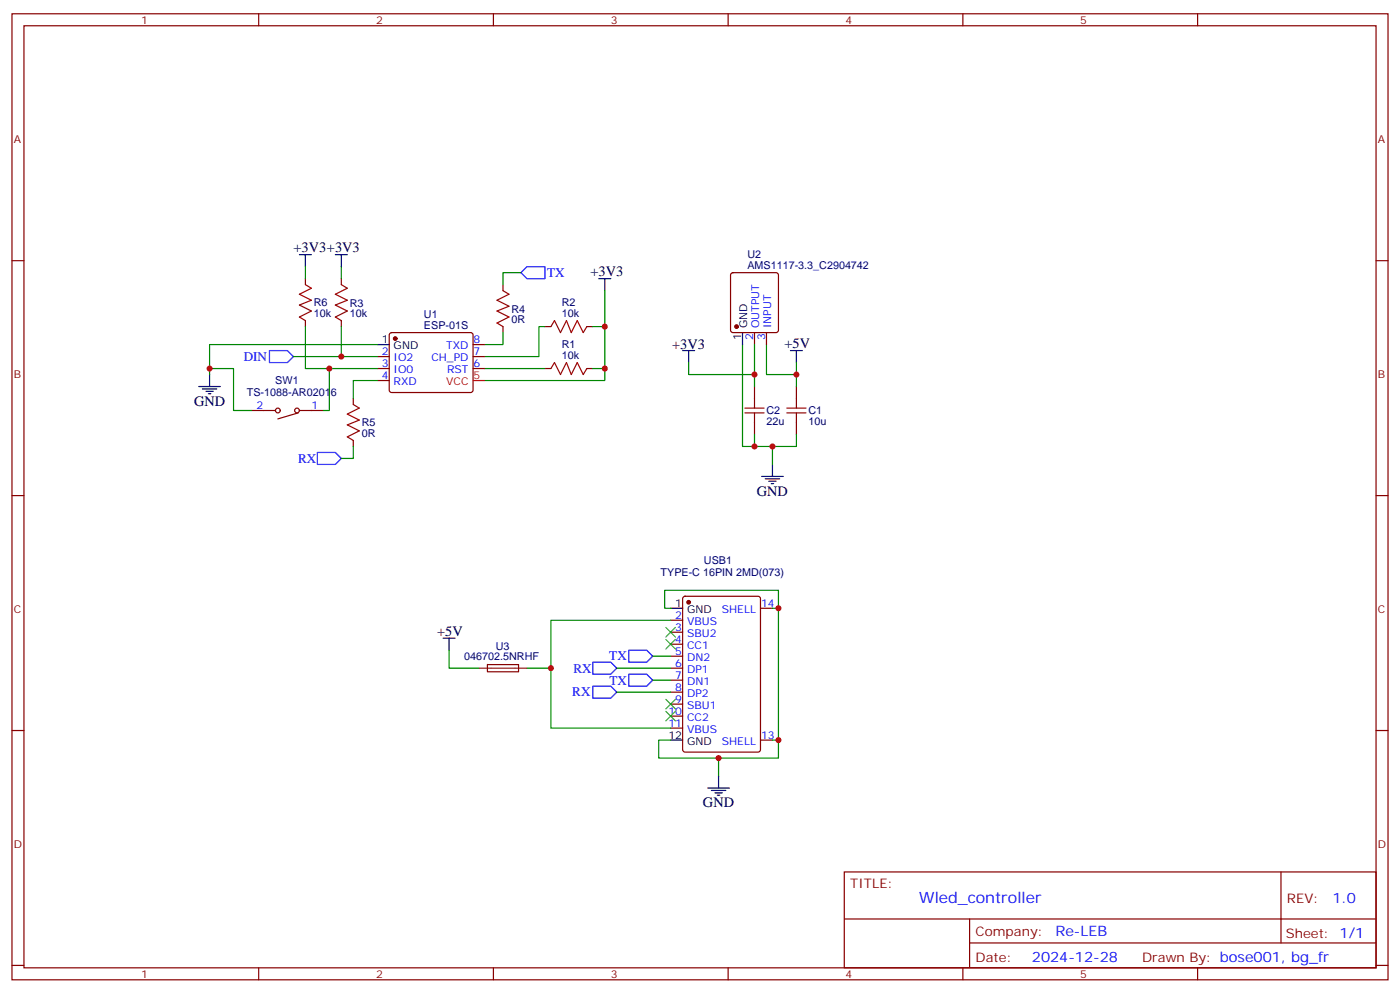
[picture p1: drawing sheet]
<svg xmlns="http://www.w3.org/2000/svg" width="412mm" height="292mm" viewBox="0 0 412 292" stroke-linecap="round" stroke-linejoin="round" font-family="sans-serif">
<g fill="none" stroke="#870000" stroke-width=".35">
<path d="M3.5 4.1h405.4v284.3h-405.4zM7.1 7.6h398.2v277.3h-398.2zM76.2 4.1v3.5M145.3 4.1v3.5M214.5 4.1v3.5M283.6 4.1v3.5M352.8 4.1v3.5M3.5 76.7h3.6M405.3 76.7h3.6M90 82v1.8M90 94.4v1.7M100.5 82v1.8"/>
<path d="M100.5 94.4v1.7M114.9 98.1l.5-.2h23.2l.5 .2 .2 .5v16.5l-.7 .4h-23.5l-.4-.7v-16.2zM148.2 83.8v1.7M148.2 96.1v1.8M160.5 96.1h1.8M172.9 96.1h1.7M215.4 80.5l.5-.2h12.7l.5 .2 .2 .5v16.2l-.2 .5-.5 .2h-12.7l-.5-.2-.2-.5v-16.2zM222.2 97.9v3.5M225.8 97.9v3.5M104.1 117.3v1.8M111.1 105h3.6M111.1 108.5h3.6"/>
<path d="M111.1 112h3.6M139.3 105h3.6M139.3 108.5h3.6M139.3 101.4h3.6M160.5 108.5h1.8M172.9 108.5h1.7M222.2 113.8v3.5M234.6 113.8v3.5M74.1 120.8h7M87.8 121.5l-6 1.8M88.2 120.8h7M104.1 129.6v1.8"/>
<path d="M222.2 124.4v3.5M234.6 124.4v3.5M3.5 145.9h3.6M405.3 145.9h3.6M201.3 175.7l.5-.2h21.5l.7 .4v44.8l-.4 .6-21.8 .1-.7-.5v-44.7zM224 179h3.5M143.6 195.6h9.1l.1 2.1h-9.2zM197.6 182.6h3.5M197.6 186.1h3.5M197.6 189.6h3.5M197.6 193.1h3.5M197.6 196.7h3.5"/>
<path d="M3.5 215h3.6M197.6 200.2h3.5M197.6 203.7h3.5M197.6 207.3h3.5M197.6 210.8h3.5M197.6 214.3h3.5M224 217.8h3.5M405.3 215h3.6M248.7 256.6h156.6v28.3h-156.6zM377.3 256.7v20.8M248.7 270.5h156.5M285.6 277.5h119.6"/>
<path d="M285.6 270.5v14.1M3.5 284.2h3.6M76.2 284.9v3.5M145.3 284.9v3.5M214.5 284.9v3.5M283.6 284.9v3.5M352.8 284.9v3.5M405.3 284.2h3.6"/>
<circle cx="81.8" cy="120.8" r=".71"/>
<circle cx="87.5" cy="120.8" r=".71"/>
</g>
<g fill="#870000" stroke="#870000" stroke-width=".35">
<circle cx="116.4" cy="99.7" r=".53"/>
<circle cx="217" cy="96.1" r=".53"/>
<circle cx="202.8" cy="177.3" r=".53"/>
</g>
<g fill="none" stroke="#000" stroke-width=".35">
<path d="M88.2 75h3.5M90 75v3.5M98.8 75h3.5M100.5 75v3.5M176.4 82h3.5M178.2 82v3.5M218.7 97.9v3.5M58.6 113.8h6.3M59.6 114.5h4.3M60.7 115.2h2.1M61.4 115.9h.7M61.7 110.2v3.6"/>
<path d="M111.1 101.4h3.6M201.1 103.2h3.5M202.8 103.2v3.5M232.8 103.2h3.6M234.6 103.2v3.5M227.5 136.7v3.5M224.4 140.2h6.3M225.4 140.9h4.3M226.5 141.6h2.1M227.2 142.3h.7M197.6 179h3.5M130.5 187.9h3.6"/>
<path d="M132.3 187.9v3.5M197.6 217.8h3.5M208.5 232h6.3M209.5 232.7h4.3M210.6 233.4h2.1M211.3 234.1h.7M211.7 228.4v3.6"/>
</g>
<path d="M139.3 112h3.6" fill="none" stroke="#f00" stroke-width=".35"/>
<g fill="none" stroke="#a10000" stroke-width=".35">
<path d="M90 83.8l1.7 1-3.5 1.8 3.5 1.8-3.5 1.4 3.5 1.7-3.5 1.8 1.8 1.1M100.5 83.8l1.8 1-3.5 1.8 3.5 1.8-3.5 1.4 3.5 1.7-3.5 1.8 1.7 1.1M148.2 85.5l1.7 1.1-3.5 1.8 3.5 1.7-3.5 1.4 3.5 1.8-3.5 1.8 1.8 1M162.3 96.1l1-1.7 1.8 3.5 1.8-3.5 1.4 3.5 1.7-3.5 1.8 3.5 1.1-1.8M104.1 119.1l1.7 1-3.5 1.8 3.5 1.7-3.5 1.5 3.5 1.7-3.5 1.8 1.8 1M162.3 108.5l1-1.8 1.8 3.5 1.8-3.5 1.4 3.5 1.7-3.5 1.8 3.5 1.1-1.7M222.2 117.3v2.8M234.6 117.3v2.8M219.4 121.5h5.7M219.4 120.1h5.7M222.2 121.5v2.9M231.8 121.5h5.6"/>
<path d="M231.8 120.1h5.6M234.6 121.5v2.9"/>
</g>
<g fill="none" stroke="#008700" stroke-width=".35">
<path d="M90 78.5v3.5M100.5 78.5v3.5M90 96.1v12.4h7M100.5 96.1v8.9M148.2 97.9v3.5h-5.3M153.5 80.3h-5.3v3.5M160.5 96.1h-1.8v8.9h-15.8M174.6 96.1h3.6M178.2 85.5v26.5h-35.3M61.7 108.5h7.1v12.3h5.3M86.4 105h24.7M111.1 101.4h-49.4v8.8"/>
<path d="M111.1 112h-7v5.3M111.1 108.5h-14.1v12.3h-1.8M142.9 108.5h17.6M174.6 108.5h3.6M218.7 101.4v30h8.8v5.3M222.2 101.4v8.8h-19.4v-3.5M222.2 110.2v3.6M225.8 101.4v8.8h8.8v-3.5M234.6 110.2v3.6M104.1 131.4v3.5h-3.6M222.2 127.9v3.5M234.6 127.9v3.5h-7.1"/>
<path d="M197.6 179h-1.8v-5.3h33.5v5.3h-1.8M229.3 179v38.8M132.3 191.4v5.3h8.8M155.2 196.7h7.1M181.7 196.7h15.9M192.3 193.1h5.3M197.6 182.6h-35.3v31.7h35.3M181.7 203.7h15.9M192.3 200.2h5.3M197.6 217.8h-3.6v5.3h35.3v-5.3h-1.8M211.7 223.1v5.3"/>
</g>
<path d="M153.5 80.3l1.7-1.8h5.3v3.5h-5.3zM79.4 103.2h5.3l1.7 1.8-1.7 1.7h-5.3zM93.5 133.2h5.3l1.7 1.7-1.7 1.8h-5.3zM174.6 194.9h5.3l1.8 1.8-1.8 1.7h-5.3zM185.2 198.4h5.3l1.8 1.8-1.8 1.8h-5.3zM185.2 191.4h5.3l1.8 1.7-1.8 1.8h-5.3zM174.6 202h5.3l1.8 1.7-1.8 1.8h-5.3z" fill="none" stroke="#00f" stroke-width=".35"/>
<path d="M141.1 196.7h14.1" fill="none" stroke="#8c2424" stroke-width=".35"/>
<path d="M196.1 184.7l2.9 2.8M196.1 188.2l2.9 2.8M199 184.7l-2.9 2.8M199 188.2l-2.9 2.8M196.1 205.8l2.9 2.9M196.1 209.4l2.9 2.8M199 205.8l-2.9 2.9M199 209.4l-2.9 2.8" fill="none" stroke="#3c3" stroke-width=".35"/>
<g fill="#c00">
<circle cx="178.2" cy="96.1" r=".88"/>
<circle cx="178.2" cy="108.5" r=".88"/>
<circle cx="100.5" cy="105" r=".88"/>
<circle cx="234.6" cy="110.2" r=".88"/>
<circle cx="222.3" cy="131.4" r=".88"/>
<circle cx="227.5" cy="131.4" r=".88"/>
<circle cx="222.3" cy="110.2" r=".88"/>
<circle cx="61.7" cy="108.5" r=".88"/>
<circle cx="211.7" cy="223.1" r=".88"/>
<circle cx="229.3" cy="179" r=".88"/>
<circle cx="229.3" cy="217.8" r=".88"/>
<circle cx="162.3" cy="196.7" r=".88"/>
<circle cx="97" cy="108.5" r=".88"/>
</g>
<text font-size="4.6" fill="#00f" x="270.8" y="265.7">Wled_controller</text>
<g font-size="4.2">
<text x="86.4" y="74.3">+3V3+3V3</text>
<text x="173.9" y="81.3">+3V3</text>
<text x="198" y="102.8">+3V3</text>
<text x="231.1" y="102.5">+5V</text>
<text x="57.1" y="119.4">GND</text>
<text x="223" y="145.9">GND</text>
<text x="128.8" y="187.1">+5V</text>
<text x="207.1" y="237.6">GND</text>
</g>
<g font-size="4.2" fill="#00f">
<text x="392.5" y="265.9">1.0</text>
<text x="310.9" y="275.5">Re-LEB</text>
<text x="304" y="283.3">2024-12-28</text>
</g>
<g font-size="3.9" fill="#00f">
<text x="161.2" y="81.6">TX</text>
<text x="71.8" y="106.2">DIN</text>
<text x="87.8" y="136.2">RX</text>
<text x="168.9" y="197.9">RX</text>
<text x="179.5" y="194.3">TX</text>
<text x="179.5" y="201.6">TX</text>
<text x="168.6" y="205">RX</text>
</g>
<g font-size="3.9" fill="#800">
<text x="250.5" y="261.2">TITLE:</text>
<text x="379.1" y="265.9">REV:</text>
<text x="287.4" y="275.4">Company:</text>
<text x="378.7" y="276">Sheet: 1/1</text>
<text x="287.4" y="283.1">Date:</text>
<text x="336.4" y="283.2">Drawn By: bose001, bg_fr</text>
</g>
<g font-size="3.2" fill="#800">
<text x="41.6" y="7.1">1</text>
<text x="110.8" y="7.1">2</text>
<text x="179.9" y="7.1">3</text>
<text x="249.1" y="7.1">4</text>
<text x="318.2" y="7.1">5</text>
<text x="4.1" y="42.2">A</text>
<text x="405.9" y="42.2">A</text>
<text x="4.1" y="111.3">B</text>
<text x="405.9" y="111.3">B</text>
<text x="4.1" y="180.4">C</text>
<text x="405.9" y="180.4">C</text>
<text x="4.1" y="249.6">D</text>
<text x="405.9" y="249.6">D</text>
<text x="41.6" y="287.9">1</text>
<text x="110.8" y="287.9">2</text>
<text x="179.9" y="287.9">3</text>
<text x="249.1" y="287.9">4</text>
<text x="318.2" y="287.9">5</text>
</g>
<g font-size="3.2" fill="#000080">
<text x="220.1" y="76.1">U2</text>
<text x="220.1" y="79.2">AMS1117-3.3_C2904742</text>
<text x="92.4" y="93.4">10k</text>
<text x="92.4" y="90.2">R6</text>
<text x="103" y="93.4">10k</text>
<text x="103" y="90.3">R3</text>
<text x="124.9" y="93.7">U1</text>
<text x="150.6" y="95.1">0R</text>
<text x="150.6" y="92">R4</text>
<text x="165.5" y="93.3">10k</text>
<text x="165.5" y="90.1">R2</text>
<text x="124.9" y="96.8">ESP-01S</text>
<text x="165.5" y="105.7">10k</text>
<text x="165.5" y="102.5">R1</text>
<text x="81.1" y="113.1">SW1</text>
<text x="72.7" y="116.6">TS-1088-AR02016</text>
<text x="106.5" y="125.5">R5</text>
<text x="225.8" y="125.1">22u</text>
<text x="225.8" y="122">C2</text>
<text x="238.1" y="125.1">10u</text>
<text x="238.1" y="122">C1</text>
<text x="106.5" y="128.7">0R</text>
<text x="207.4" y="166.1">USB1</text>
<text x="194.6" y="169.6">TYPE-C 16PIN 2MD(073)</text>
<text x="146.1" y="191.3">U3</text>
<text x="136.7" y="194.3">046702.5NRHF</text>
</g>
<g font-size="3.2">
<text x="112.5" y="101.1">1</text>
<text x="218.4" y="100.1" transform="rotate(-90 218.4 100.1)">1</text>
<text x="220.1" y="96.6" transform="rotate(-90 220.1 96.6)">GND</text>
<text x="116" y="102.8">GND</text>
<text x="198.9" y="178.7">1</text>
<text x="202.4" y="180.4">GND</text>
<text x="196.9" y="217.5">12</text>
<text x="202.4" y="219.3">GND</text>
</g>
<g font-size="3.2" fill="#00f">
<text x="139.5" y="101.1">8</text>
<text x="221.9" y="100.1" transform="rotate(-90 221.9 100.1)">2</text>
<text x="223.7" y="96.6" transform="rotate(-90 223.7 96.6)">OUTPUT</text>
<text x="225.4" y="100.1" transform="rotate(-90 225.4 100.1)">3</text>
<text x="227.2" y="96.6" transform="rotate(-90 227.2 96.6)">INPUT</text>
<text x="112.5" y="104.6">2</text>
<text x="116" y="106.4">IO2</text>
<text x="127.1" y="106.4">CH_PD</text>
<text x="131.5" y="102.8">TXD</text>
<text x="139.5" y="104.6">7</text>
<text x="112.5" y="108.1">3</text>
<text x="112.5" y="111.7">4</text>
<text x="116" y="109.9">IO0</text>
<text x="116" y="113.4">RXD</text>
<text x="131.7" y="109.9">RST</text>
<text x="139.5" y="108.1">6</text>
<text x="75.6" y="120.5">2</text>
<text x="91.7" y="120.5">1</text>
<text x="224.2" y="178.7">14</text>
<text x="198.9" y="182.2">2</text>
<text x="198.9" y="185.7">3</text>
<text x="202.4" y="184">VBUS</text>
<text x="212.6" y="180.4">SHELL</text>
<text x="198.9" y="189.3">4</text>
<text x="202.4" y="187.5">SBU2</text>
<text x="202.4" y="191">CC1</text>
<text x="198.9" y="192.8">5</text>
<text x="198.9" y="196.3">6</text>
<text x="202.4" y="194.6">DN2</text>
<text x="198.9" y="199.8">7</text>
<text x="198.9" y="203.4">8</text>
<text x="202.4" y="198.1">DP1</text>
<text x="202.4" y="201.6">DN1</text>
<text x="198.9" y="206.9">9</text>
<text x="202.4" y="205.1">DP2</text>
<text x="202.4" y="208.7">SBU1</text>
<text x="196.9" y="210.4">10</text>
<text x="196.9" y="214">11</text>
<text x="202.4" y="212.2">CC2</text>
<text x="202.4" y="215.7">VBUS</text>
<text x="212.6" y="219.3">SHELL</text>
<text x="224.2" y="217.5">13</text>
</g>
<g font-size="3.2" fill="#f00">
<text x="131.4" y="113.4">VCC</text>
<text x="139.5" y="111.7">5</text>
</g>
</svg>
